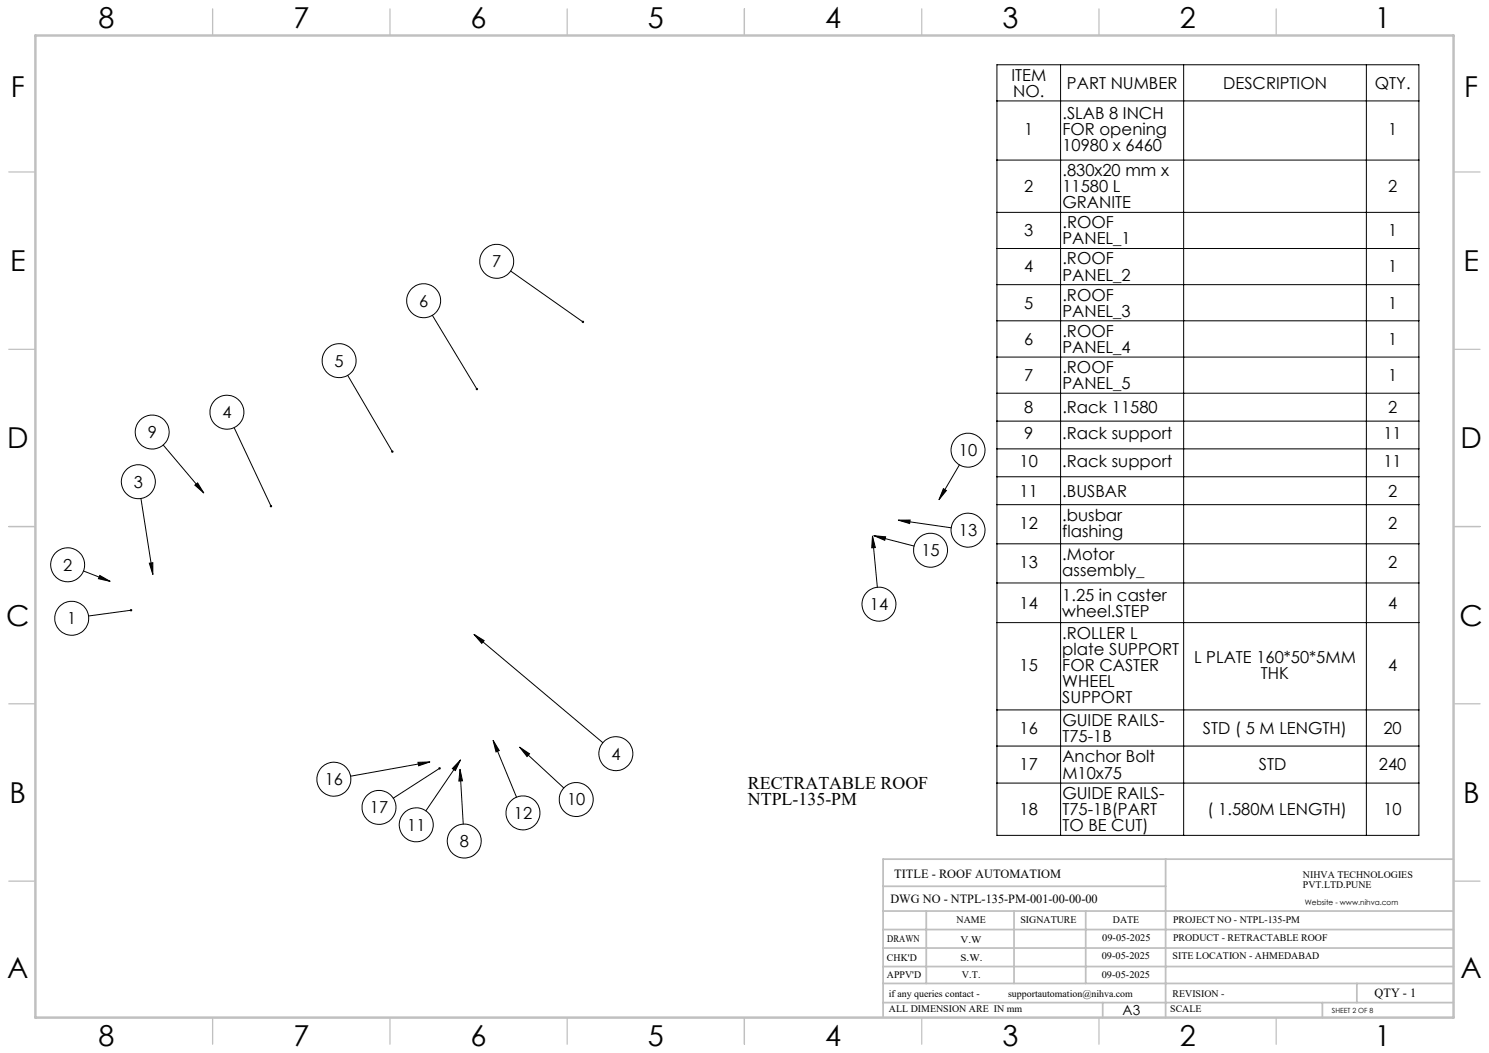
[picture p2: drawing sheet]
<svg xmlns="http://www.w3.org/2000/svg" width="420mm" height="297mm" viewBox="0 0 420 297" stroke-linecap="round" stroke-linejoin="round" font-family="sans-serif">
<g fill="none" stroke="#000" stroke-width=".28">
<path d="M281.2 18.3h119v217.3h-119zM299.2 18.3v217.3M333.9 18.3v217.3M385.4 18.3v217.3M281.2 28.5h119M281.2 45.2h119M281.2 59.9h119M144 76.4l20.4 14.4M281.2 70.1h119M122 88.9l12.5 20.8M281.2 80.3h119M281.2 90.5h119"/>
<path d="M98.1 105.9l12.6 21.5M281.2 100.7h119M281.2 110.9h119M281.2 118.8h119M46 125.5l11.5 13.5M55 136.8l.7-.6 1.8 2.8zM66 120.6l10.4 22.2M266.1 137.8l.8 .6-2 2.5zM270.6 131.1l-5.7 9.8M281.2 126.6h119M281.2 134.5h119M39.8 140.6l3.3 21.4"/>
<path d="M42.1 158.9l1-.2v3.3zM246.1 151.2l1.4 14.5M246.1 151.2l.8 3.2-1 .1zM246.5 151.1l11.3 2.9M246.5 151.1l3.3 .3-.2 1zM253.4 146.7l14.9 2.2M253.4 146.7h3.3l-.1 1zM281.2 142.3h119M281.2 153.4h119M23.5 161l7.5 3M28.2 162.3l2.8 1.7-3.2-.8zM37 172.1l-12 1.6"/>
<path d="M133.7 178.9l36.3 30.6M133.7 178.9l2.9 1.8-.7 .8zM281.2 164.4h119M281.2 175.6h119M117.9 215l3.3-.1-3.1 1.1zM121.2 214.9l-22.3 4M124 216.7l-13.1 8.4M129.8 217l.7 3.2-1.1 .1zM129.8 217l.9 15.4M129.9 214.3l-9.8 14.4M129.9 214.3l-1.5 3-.8-.5zM139.1 208.8l1.7 2.9-.9 .4z"/>
<path d="M139.1 208.8l6.6 16.1M146.6 210.7l12.4 11.5M146.6 210.7l2.8 1.9-.7 .8zM281.2 200.2h119M281.2 210.4h119M281.2 220.9h119"/>
<circle cx="140.1" cy="73.7" r="4.8"/>
<circle cx="119.5" cy="84.8" r="4.8"/>
<circle cx="64" cy="116.3" r="4.8"/>
<circle cx="95.7" cy="101.7" r="4.8"/>
<circle cx="39" cy="135.9" r="4.8"/>
<circle cx="42.9" cy="121.8" r="4.8"/>
<circle cx="273.1" cy="127" r="4.8"/>
<circle cx="19.1" cy="159.3" r="4.8"/>
<circle cx="262.5" cy="155.2" r="4.8"/>
<circle cx="273.1" cy="149.5" r="4.8"/>
<circle cx="20.2" cy="174.4" r="4.8"/>
<circle cx="247.9" cy="170.4" r="4.8"/>
<circle cx="94.2" cy="219.8" r="4.8"/>
<circle cx="173.7" cy="212.6" r="4.8"/>
<circle cx="106.9" cy="227.7" r="4.8"/>
<circle cx="117.4" cy="232.6" r="4.8"/>
<circle cx="131" cy="237.2" r="4.8"/>
<circle cx="147.5" cy="229.3" r="4.8"/>
<circle cx="162.5" cy="225.5" r="4.8"/>
</g>
<g fill="none" stroke="#c0c0c0" stroke-width=".35">
<path d="M60 2.5v7.5M110 2.5v7.5M160 2.5v7.5M210 2.5v7.5M260 2.5v7.5M310 2.5v7.5M360 2.5v7.5M2.5 48.5h7.5M410 48.5h7.5M2.5 98.5h7.5M410 98.5h7.5M2.5 148.5h7.5"/>
<path d="M410 148.5h7.5M2.5 198.5h7.5M410 198.5h7.5M2.5 248.5h7.5M410 248.5h7.5M60 287v7.5M110 287v7.5M160 287v7.5M210 287v7.5M260 287v7.5M310 287v7.5M360 287v7.5"/>
</g>
<g fill="none" stroke="#c0c0c0" stroke-width=".5">
<path d="M249.1 257h160.9M249.1 250h79.7M261.3 257v20.4M286 257v20.4M306.2 257v20.4M328.8 242.3v44.7M410 242.3h-160.9v44.7M249.1 272.6h160.9M249.1 267.4h160.9M249.1 262.2h160.9M249.1 277.4h160.9M382.7 277.4v5.4"/>
<path d="M249.1 282.8h160.9M311 282.8v4.2M373 282.8v4.2"/>
</g>
<path d="M10 10h400v277h-400z" fill="none" stroke="#c0c0c0" stroke-width=".7"/>
<path d="M266.1 137.8l.8 .6-2 2.5zM253.4 146.7h3.3l-.1 1zM133.7 178.9l2.9 1.8-.7 .8zM129.8 217l.7 3.2-1.1 .1zM28.2 162.3l2.8 1.7-3.2-.8zM117.9 215l3.3-.1-3.1 1.1zM123.8 216.5a.35 .35 0 0 0-.1 .4 .35 .35 0 0 0 .5 .1 .35 .35 0 0 0 .1-.5l-.3 .2 .3-.2zM246.5 151.1l3.3 .3-.2 1zM36.7 171.9a.33 .33 0 0 0 .2 .5 .33 .33 0 0 0 .4-.3h-.3h.3l-.2-.3zM42.1 158.9l1-.2v3.3zM76.2 142.5l-.1 .4 .5 .2-.2-.3 .2 .3 .2-.3-.1-.3zM110.5 127.1l-.1 .5 .4 .1-.1-.3 .2 .2 .1-.4zM134.3 109.5l-.1 .4 .5 .1-.2-.3 .2 .3 .1-.4zM164.1 90.6l.2 .5 .4-.1-.3-.2 .3 .2-.1-.5zM146.6 210.7l2.8 1.9-.7 .8zM55 136.8l.7-.6 1.8 2.8zM129.9 214.3l-1.5 3-.8-.5zM139.1 208.8l1.7 2.9-.9 .4zM246.1 151.2l.8 3.2-1 .1z" fill="#000"/>
<g font-size="8.1">
<text x="27.8" y="8">8</text>
<text x="82.8" y="8">7</text>
<text x="132.8" y="8">6</text>
<text x="182.8" y="8">5</text>
<text x="232.8" y="8">4</text>
<text x="282.8" y="8">3</text>
<text x="332.8" y="8">2</text>
<text x="387.8" y="8">1</text>
<text x="3" y="27.2">F</text>
<text x="413" y="27.2">F</text>
<text x="2.8" y="76.5">E</text>
<text x="412.8" y="76.5">E</text>
<text x="2" y="126.5">D</text>
<text x="412" y="126.5">D</text>
<text x="1.7" y="176.5">C</text>
<text x="411.7" y="176.5">C</text>
<text x="2.7" y="226.5">B</text>
<text x="412.7" y="226.5">B</text>
<text x="2" y="275.7">A</text>
<text x="412" y="275.7">A</text>
<text x="27.8" y="295">8</text>
<text x="82.8" y="295">7</text>
<text x="132.8" y="295">6</text>
<text x="182.8" y="295">5</text>
<text x="232.8" y="295">4</text>
<text x="282.8" y="295">3</text>
<text x="332.8" y="295">2</text>
<text x="387.8" y="295">1</text>
</g>
<g font-size="5">
<text x="210.9" y="222.4">RECTRATABLE ROOF</text>
<text x="210.9" y="227">NTPL-135-PM</text>
</g>
<g font-size="4.7">
<text x="285.3" y="22.8">ITEM</text>
<text x="285.8" y="27.3">NO.</text>
<text x="301" y="25">PART NUMBER</text>
<text x="345" y="25">DESCRIPTION</text>
<text x="387.8" y="25">QTY.</text>
<text x="299.7" y="33.5">.SLAB 8 INCH</text>
<text x="288.9" y="38">1</text>
<text x="299.7" y="38">FOR opening</text>
<text x="391.6" y="38">1</text>
<text x="299.7" y="42.6">10980 x 6460</text>
<text x="299.7" y="49.7">.830x20 mm x</text>
<text x="288.9" y="54.2">2</text>
<text x="299.7" y="54.2">11580 L</text>
<text x="299.7" y="58.7">GRANITE</text>
<text x="391.5" y="54.2">2</text>
<text x="299.7" y="64.4">.ROOF</text>
<text x="288.9" y="66.7">3</text>
<text x="299.7" y="68.9">PANEL_1</text>
<text x="391.5" y="66.7">1</text>
<text x="138.8" y="75.4">7</text>
<text x="288.9" y="76.9">4</text>
<text x="299.7" y="74.6">.ROOF</text>
<text x="391.5" y="76.9">1</text>
<text x="299.7" y="79.1">PANEL_2</text>
<text x="118.2" y="86.5">6</text>
<text x="288.9" y="87.1">5</text>
<text x="299.7" y="84.8">.ROOF</text>
<text x="299.7" y="89.3">PANEL_3</text>
<text x="391.5" y="87.1">1</text>
<text x="299.7" y="95">.ROOF</text>
<text x="288.9" y="97.3">6</text>
<text x="299.7" y="99.5">PANEL_4</text>
<text x="391.5" y="97.3">1</text>
<text x="94.4" y="103.4">5</text>
<text x="288.9" y="107.5">7</text>
<text x="299.7" y="105.2">.ROOF</text>
<text x="391.5" y="107.5">1</text>
<text x="299.7" y="109.7">PANEL_5</text>
<text x="62.7" y="117.9">4</text>
<text x="288.9" y="116.5">8</text>
<text x="299.7" y="116.5">.Rack 11580</text>
<text x="391.5" y="116.5">2</text>
<text x="41.7" y="123.5">9</text>
<text x="288.9" y="123.9">9</text>
<text x="299.6" y="123.9">.Rack support</text>
<text x="390.2" y="123.9">11</text>
<text x="270.5" y="128.6">10</text>
<text x="287.6" y="131.8">10</text>
<text x="299.6" y="131.8">.Rack support</text>
<text x="390.2" y="131.8">11</text>
<text x="37.7" y="137.5">3</text>
<text x="287.6" y="140.1">11</text>
<text x="299.6" y="140.1">.BUSBAR</text>
<text x="391.5" y="140.1">2</text>
<text x="287.6" y="149.1">12</text>
<text x="299.6" y="146.8">.busbar</text>
<text x="391.5" y="149.1">2</text>
<text x="270.5" y="151.2">13</text>
<text x="299.6" y="151.4">flashing</text>
<text x="17.8" y="161">2</text>
<text x="259.9" y="156.9">15</text>
<text x="287.6" y="160.1">13</text>
<text x="299.6" y="157.9">.Motor</text>
<text x="391.5" y="160.1">2</text>
<text x="299.6" y="162.4">assembly_</text>
<text x="245.4" y="172.1">14</text>
<text x="287.6" y="171.7">14</text>
<text x="299.6" y="169.4">1.25 in caster</text>
<text x="299.6" y="173.9">wheel.STEP</text>
<text x="391.5" y="171.7">4</text>
<text x="19" y="176.1">1</text>
<text x="299.6" y="180.1">.ROLLER L</text>
<text x="299.6" y="184.6">plate SUPPORT</text>
<text x="287.6" y="189.2">15</text>
<text x="299.6" y="189.2">FOR CASTER</text>
<text x="336.8" y="186.9">L PLATE 160*50*5MM</text>
<text x="355.7" y="191.4">THK</text>
<text x="391.5" y="189.2">4</text>
<text x="299.6" y="193.7">WHEEL</text>
<text x="299.6" y="198.2">SUPPORT</text>
<text x="287.6" y="207">16</text>
<text x="299.7" y="204.7">GUIDE RAILS-</text>
<text x="299.7" y="209.3">T75-1B</text>
<text x="339.3" y="207">STD ( 5 M LENGTH)</text>
<text x="390.2" y="207">20</text>
<text x="172.4" y="214.2">4</text>
<text x="299.7" y="215.1">Anchor Bolt</text>
<text x="91.6" y="221.4">16</text>
<text x="287.6" y="217.3">17</text>
<text x="299.7" y="219.6">M10x75</text>
<text x="355.1" y="217.3">STD</text>
<text x="388.9" y="217.3">240</text>
<text x="160" y="227.2">10</text>
<text x="299.7" y="225.4">GUIDE RAILS-</text>
<text x="104.3" y="229.4">17</text>
<text x="145" y="230.9">12</text>
<text x="287.6" y="229.9">18</text>
<text x="299.7" y="229.9">T75-1B(PART</text>
<text x="340.6" y="229.9">( 1.580M LENGTH)</text>
<text x="390.2" y="229.9">10</text>
<text x="114.8" y="234.3">11</text>
<text x="129.7" y="238.9">8</text>
<text x="299.7" y="234.4">TO BE CUT)</text>
</g>
<text font-size="3.9" x="316.7" y="286.4">A3</text>
<g font-size="3.5">
<text x="252.2" y="247.6">TITLE - ROOF AUTOMATIOM</text>
<text x="251.2" y="254.7">DWG NO - NTPL-135-PM-001-00-00-00</text>
<text x="387.7" y="281.1">QTY - 1</text>
</g>
<g font-size="2.8">
<text x="367.5" y="247.6">NIHVA TECHNOLOGIES</text>
<text x="367.5" y="250.5">PVT.LTD.PUNE</text>
<text x="269.8" y="260.3">NAME</text>
<text x="287.8" y="260.3">SIGNATURE</text>
<text x="313.9" y="260.4">DATE</text>
<text x="330.9" y="260.4">PROJECT NO - NTPL-135-PM</text>
<text x="250.3" y="265.6">DRAWN</text>
<text x="270.9" y="266.1">V.W</text>
<text x="310.9" y="265.5">09-05-2025</text>
<text x="330.9" y="265.5">PRODUCT - RETRACTABLE ROOF</text>
<text x="250.2" y="271.1">CHK'D</text>
<text x="250.2" y="275.8">APPV'D</text>
<text x="270.9" y="271.1">S.W.</text>
<text x="271.3" y="275.8">V.T.</text>
<text x="310.8" y="270.6">09-05-2025</text>
<text x="310.8" y="275.8">09-05-2025</text>
<text x="330.7" y="270.6">SITE LOCATION - AHMEDABAD</text>
<text x="250.7" y="281.1">if any queries contact -</text>
<text x="284.3" y="281.1">supportautomation@nihva.com</text>
<text x="330.7" y="281.1">REVISION -</text>
<text x="250.7" y="285.6">ALL DIMENSION ARE IN mm</text>
<text x="330.1" y="285.6">SCALE</text>
</g>
<text font-size="2.1" x="368.1" y="255.1">Website - www.nihva.com</text>
<text font-size="2" x="375.7" y="285.6">SHEET 2 OF 8</text>
</svg>
